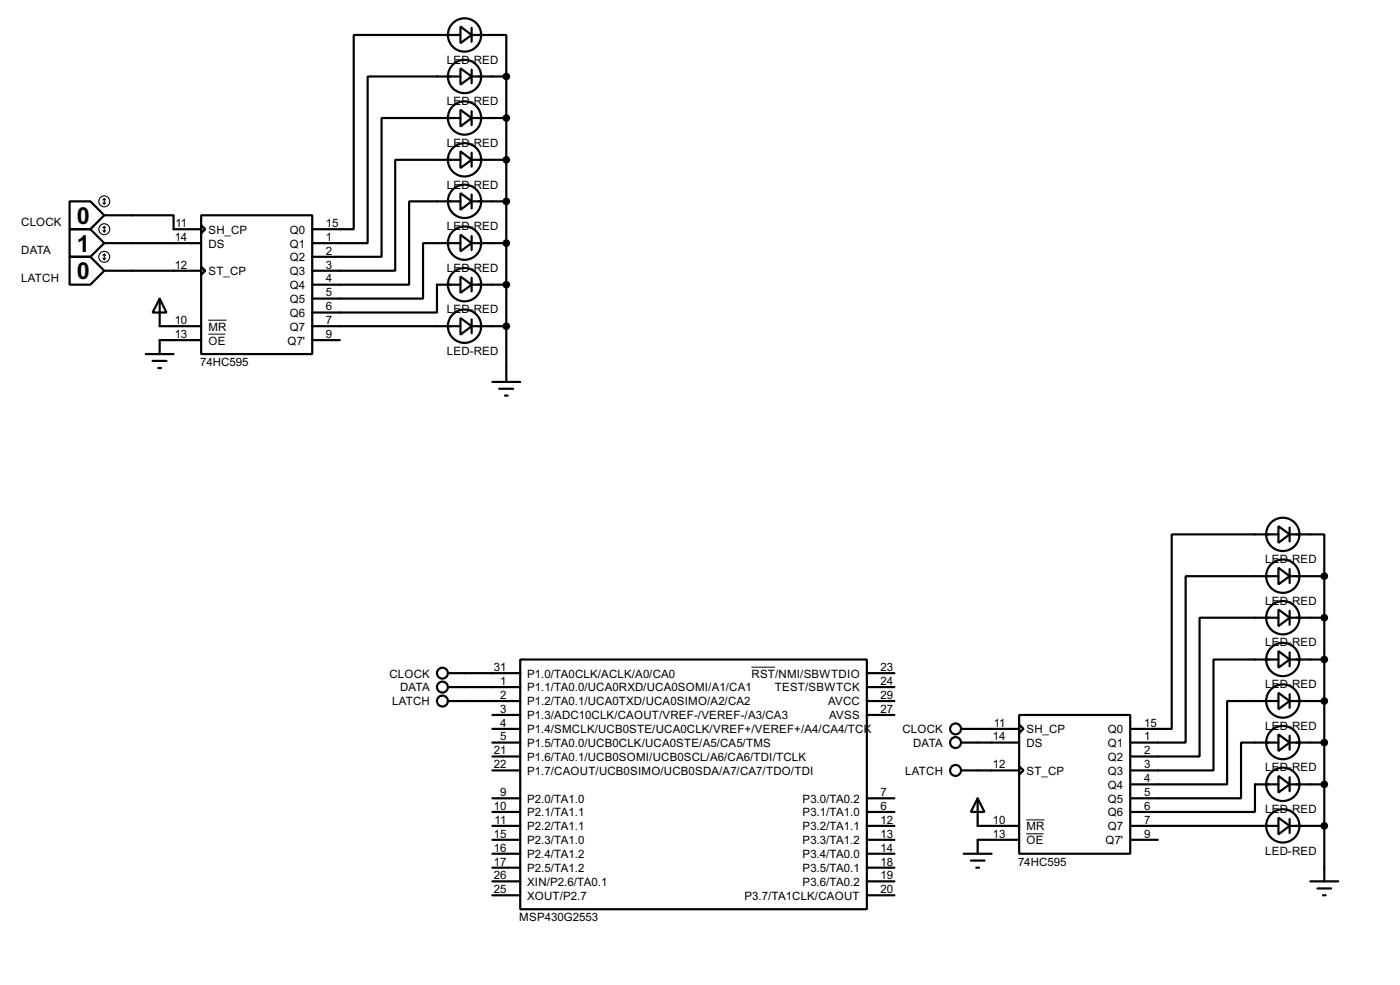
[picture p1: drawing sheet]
<svg xmlns="http://www.w3.org/2000/svg" width="256mm" height="180mm" viewBox="0 0 256 180" stroke-linecap="round" stroke-linejoin="round" font-family="sans-serif">
<g fill="none" stroke="#000" stroke-width=".4">
<path d="M84.4 4.9l2 1.5-2 1.5zM84.4 12.5l2 1.5-2 1.5zM84.4 6.4h-19.6v35.6h-7.6M84.4 14h-17v30.5h-10.2M86.4 6.4h6.4v7.6M86.4 14h6.4M86.4 5.1v2.6M86.4 12.8v2.5M92.8 14v55.9M12.8 36.9h3.8l2.5 2.5-2.5 2.6h-3.8zM19.1 39.4h12.7v2.6h5.1M36.9 39.4h20.3v25.4h-20.3z"/>
<path d="M84.4 20.1l2 1.5-2 1.6zM84.4 27.7l2 1.6-2 1.5zM84.4 35.4l2 1.5-2 1.5zM84.4 21.6h-14.5v25.4h-12.7M84.4 29.3h-12v20.3h-15.2M84.4 36.9h-9.4v15.2h-17.8M86.4 36.9h6.4M86.4 29.3h6.4M86.4 21.6h6.4M86.4 20.4v2.5M86.4 28v2.5M86.4 35.6v2.6"/>
<path d="M12.8 42h3.8l2.5 2.5-2.5 2.5h-3.8zM12.8 47h3.8l2.5 2.6-2.5 2.5h-3.8zM19.1 44.5h17.8M19.1 49.6h17.8M29.3 54.7l1.2 2.5h-2.5zM29.3 54.7v5h7.6M36.9 41.2l.7 .8-.7 .7zM36.9 48.8l.7 .8-.7 .7zM57.2 59.7h27.2M84.4 43l2 1.5-2 1.5zM84.4 50.6l2 1.5-2 1.5zM84.4 58.2l2 1.5-2 1.6z"/>
<path d="M84.4 44.5h-6.9v10.2h-20.3M84.4 52.1h-4.3v5.1h-22.9M86.4 59.7h6.4M86.4 52.1h6.4M86.4 44.5h6.4M86.4 43.2v2.6M86.4 50.9v2.5M86.4 58.5v2.5M26.7 64.8h5.1M28 66.1h2.5M29 67.4h.5M36.9 62.3h-7.6v2.5"/>
<path d="M57.2 62.3h5.1M90.2 69.9h5.1M91.5 71.2h2.5M92.5 72.4h.5M234.2 96.3l2.1 1.5-2.1 1.6zM234.2 97.8h-19.5v35.6h-7.6M236.3 97.8h6.3v7.7M236.3 96.6v2.5M234.2 103.9l2.1 1.6-2.1 1.5zM234.2 111.6l2.1 1.5-2.1 1.5zM234.2 119.2l2.1 1.5-2.1 1.5zM234.2 105.5h-17v30.4h-10.1"/>
<path d="M234.2 113.1h-14.4v25.4h-12.7M236.3 113.1h6.3M236.3 105.5h6.3M236.3 104.2v2.5M236.3 111.8v2.6M236.3 119.4v2.6M242.6 105.5v55.8M82.1 128.3h13.2M82.1 125.8h13.2M82.1 123.2h13.2M90.2 135.9h5.1M90.2 133.4h5.1"/>
<path d="M90.2 138.5h5.1M90.2 130.9h5.1M95.3 120.7h63.5v45.7h-63.5zM158.8 128.3h5.1M158.8 125.8h5.1M158.8 123.2h5.1M158.8 130.9h5.1M176.1 135.9h10.6M176.1 133.4h10.6M186.7 130.9h20.4v25.4h-20.4zM186.7 132.6l.8 .8-.8 .8zM234.2 126.8l2.1 1.5-2.1 1.5z"/>
<path d="M234.2 134.4l2.1 1.5-2.1 1.6zM234.2 120.7h-11.9v20.3h-15.2M234.2 128.3h-9.4v15.3h-17.7M234.2 135.9h-6.8v10.2h-20.3M236.3 135.9h6.3M236.3 128.3h6.3M236.3 120.7h6.3M236.3 127.1v2.5M236.3 134.7v2.5M90.2 151.2h5.1M90.2 141h5.1M90.2 153.7h5.1"/>
<path d="M90.2 156.3h5.1M90.2 158.8h5.1M90.2 146.1h5.1M90.2 148.6h5.1M158.8 151.2h5.1M158.8 153.7h5.1M158.8 156.3h5.1M158.8 158.8h5.1M158.8 146.1h5.1M158.8 148.6h5.1M176.1 141h10.6M176.6 156.3h5.1"/>
<path d="M177.9 157.5h2.5M178.9 158.8h.5M179.1 146.1l1.3 2.5h-2.5zM179.1 146.1v5.1h7.6M186.7 140.3l.8 .7-.8 .8zM186.7 153.7h-7.6v2.6M207.1 151.2h27.1M207.1 153.7h5M234.2 142l2.1 1.6-2.1 1.5zM234.2 149.7l2.1 1.5-2.1 1.5zM234.2 143.6h-4.3v5h-22.8M236.3 151.2h6.3"/>
<path d="M236.3 143.6h6.3M236.3 142.3v2.5M236.3 149.9v2.6M90.2 161.3h5.1M90.2 163.9h5.1M158.8 161.3h5.1M158.8 163.9h5.1M240.1 161.3h5.1M241.4 162.6h2.5M242.4 163.9h.5"/>
<circle cx="85.1" cy="14" r="3.1"/>
<circle cx="85.1" cy="6.4" r="3.1"/>
<circle cx="85.1" cy="36.9" r="3.1"/>
<circle cx="85.1" cy="29.3" r="3.1"/>
<circle cx="85.1" cy="21.6" r="3.1"/>
<circle cx="85.1" cy="44.5" r="3.1"/>
<circle cx="85.1" cy="52.1" r="3.1"/>
<circle cx="85.1" cy="59.7" r="3.1"/>
<circle cx="235" cy="97.8" r="3.1"/>
<circle cx="235" cy="113.1" r="3.1"/>
<circle cx="235" cy="105.5" r="3.1"/>
<circle cx="81" cy="128.3" r="1"/>
<circle cx="81" cy="125.8" r="1"/>
<circle cx="81" cy="123.2" r="1"/>
<circle cx="175" cy="133.4" r="1"/>
<circle cx="175" cy="135.9" r="1"/>
<circle cx="235" cy="120.7" r="3.1"/>
<circle cx="235" cy="128.3" r="3.1"/>
<circle cx="235" cy="135.9" r="3.1"/>
<circle cx="175" cy="141" r="1"/>
<circle cx="235" cy="143.6" r="3.1"/>
<circle cx="235" cy="151.2" r="3.1"/>
</g>
<path d="M38.2 58.6h3.3M38.2 61.2h3.1M137.7 122.1h4.3M188 150.1h3.4M188 152.6h3.2" fill="none" stroke="#000" stroke-width=".18"/>
<g fill="#000" stroke="#000" stroke-width=".4">
<circle cx="92.7" cy="14" r=".5"/>
<circle cx="92.7" cy="21.6" r=".5"/>
<circle cx="92.7" cy="29.3" r=".5"/>
<circle cx="92.7" cy="36.9" r=".5"/>
<circle cx="92.7" cy="44.5" r=".5"/>
<circle cx="92.7" cy="59.7" r=".5"/>
<circle cx="92.7" cy="52.1" r=".5"/>
<circle cx="242.6" cy="113.1" r=".5"/>
<circle cx="242.6" cy="105.5" r=".5"/>
<circle cx="242.6" cy="120.7" r=".5"/>
<circle cx="242.6" cy="135.9" r=".5"/>
<circle cx="242.6" cy="128.3" r=".5"/>
<circle cx="242.6" cy="143.6" r=".5"/>
<circle cx="242.6" cy="151.2" r=".5"/>
</g>
<g fill="none" stroke="#000" stroke-width=".2">
<path d="M18.9 37.1l.2 .3M19.1 36.4v1M19.1 36.4l-.2 .2M19.1 36.4l.3 .2M19.4 37.1l-.3 .3M18.9 42.2l.2 .3M18.9 47.3l.2 .3M19.1 41.5v1M19.1 46.5v1.1M19.1 41.5l-.2 .2M19.1 41.5l.3 .2M19.1 46.5l-.2 .3"/>
<path d="M19.1 46.5l.3 .3M19.4 42.2l-.3 .3M19.4 47.3l-.3 .3"/>
<circle cx="19.1" cy="36.9" r="1"/>
<circle cx="19.1" cy="47" r="1"/>
<circle cx="19.1" cy="42" r="1"/>
</g>
<g font-size="4.8">
<text x="14.1" y="40.9">0</text>
<text x="14.1" y="46.1">1</text>
<text x="14.1" y="51.1">0</text>
</g>
<g font-size="2.4">
<text x="81.9" y="11.6">LED-RED</text>
<text x="81.9" y="19.2">LED-RED</text>
<text x="81.9" y="26.8">LED-RED</text>
<text x="81.9" y="34.5">LED-RED</text>
<text x="3.9" y="41.4">CLOCK</text>
<text x="32.2" y="41.6">11</text>
<text x="59.7" y="41.6">15</text>
<text x="3.9" y="46.5">DATA</text>
<text x="32" y="44.1">14</text>
<text x="38.2" y="42.7">SH_CP</text>
<text x="38.2" y="45.3">DS</text>
<text x="53.1" y="42.7">Q0</text>
<text x="53.1" y="45.3">Q1</text>
<text x="53.1" y="47.8">Q2</text>
<text x="59.7" y="44.1">1</text>
<text x="59.7" y="46.6">2</text>
<text x="81.9" y="42.1">LED-RED</text>
<text x="3.9" y="51.5">LATCH</text>
<text x="32" y="49.2">12</text>
<text x="38.2" y="50.4">ST_CP</text>
<text x="53.1" y="50.4">Q3</text>
<text x="53.1" y="52.9">Q4</text>
<text x="59.7" y="49.2">3</text>
<text x="59.7" y="51.7">4</text>
<text x="81.9" y="49.7">LED-RED</text>
<text x="32" y="59.3">10</text>
<text x="53.1" y="55.4">Q5</text>
<text x="53.1" y="58">Q6</text>
<text x="59.7" y="54.3">5</text>
<text x="59.7" y="56.8">6</text>
<text x="59.7" y="59.3">7</text>
<text x="81.9" y="57.4">LED-RED</text>
<text x="32" y="61.9">13</text>
<text x="38.2" y="60.5">MR</text>
<text x="38.2" y="63.1">OE</text>
<text x="52.7" y="63.1">Q7'</text>
<text x="53.1" y="60.5">Q7</text>
<text x="59.7" y="61.9">9</text>
<text x="81.9" y="64.9">LED-RED</text>
<text x="36.7" y="67">74HC595</text>
<text x="231.8" y="103.1">LED-RED</text>
<text x="231.8" y="110.7">LED-RED</text>
<text x="231.8" y="118.3">LED-RED</text>
<text x="71.3" y="124">CLOCK</text>
<text x="90.5" y="122.8">31</text>
<text x="91.6" y="125.4">1</text>
<text x="96.6" y="124">P1.0/TA0CLK/ACLK/A0/CA0</text>
<text x="137.7" y="124">RST/NMI/SBWTDIO</text>
<text x="161.3" y="125.4">24</text>
<text x="161.3" y="122.8">23</text>
<text x="231.8" y="126">LED-RED</text>
<text x="71.8" y="129.1">LATCH</text>
<text x="73.3" y="126.6">DATA</text>
<text x="91.6" y="127.9">2</text>
<text x="91.6" y="130.5">3</text>
<text x="96.6" y="129.1">P1.2/TA0.1/UCA0TXD/UCA0SIMO/A2/CA2</text>
<text x="96.6" y="126.6">P1.1/TA0.0/UCA0RXD/UCA0SOMI/A1/CA1</text>
<text x="96.6" y="131.7">P1.3/ADC10CLK/CAOUT/VREF-/VEREF-/A3/CA3</text>
<text x="141.9" y="126.6">TEST/SBWTCK</text>
<text x="151.7" y="129.1">AVCC</text>
<text x="151.9" y="131.7">AVSS</text>
<text x="161.3" y="127.9">29</text>
<text x="161.3" y="130.5">27</text>
<text x="91.6" y="133">4</text>
<text x="91.6" y="135.5">5</text>
<text x="96.6" y="134.2">P1.4/SMCLK/UCB0STE/UCA0CLK/VREF+/VEREF+/A4/CA4/TCK</text>
<text x="96.6" y="136.7">P1.5/TA0.0/UCB0CLK/UCA0STE/A5/CA5/TMS</text>
<text x="165.3" y="134.2">CLOCK</text>
<text x="167.3" y="136.7">DATA</text>
<text x="181.9" y="135.5">14</text>
<text x="182" y="133">11</text>
<text x="188" y="134.2">SH_CP</text>
<text x="188" y="136.7">DS</text>
<text x="202.9" y="134.2">Q0</text>
<text x="202.9" y="136.7">Q1</text>
<text x="209.6" y="133">15</text>
<text x="209.6" y="135.5">1</text>
<text x="231.8" y="133.6">LED-RED</text>
<text x="90.5" y="140.6">22</text>
<text x="90.5" y="138.1">21</text>
<text x="96.6" y="141.8">P1.7/CAOUT/UCB0SIMO/UCB0SDA/A7/CA7/TDO/TDI</text>
<text x="96.6" y="139.3">P1.6/TA0.1/UCB0SOMI/UCB0SCL/A6/CA6/TDI/TCLK</text>
<text x="165.8" y="141.8">LATCH</text>
<text x="181.9" y="140.6">12</text>
<text x="188" y="141.8">ST_CP</text>
<text x="202.9" y="139.3">Q2</text>
<text x="202.9" y="141.8">Q3</text>
<text x="209.6" y="138.1">2</text>
<text x="209.6" y="140.6">3</text>
<text x="209.6" y="143.2">4</text>
<text x="231.8" y="141.2">LED-RED</text>
<text x="90.5" y="148.2">10</text>
<text x="91.6" y="145.7">9</text>
<text x="96.6" y="149.4">P2.1/TA1.1</text>
<text x="96.6" y="146.9">P2.0/TA1.0</text>
<text x="147" y="149.4">P3.1/TA1.0</text>
<text x="147" y="146.9">P3.0/TA0.2</text>
<text x="161.3" y="148.2">6</text>
<text x="161.3" y="145.7">7</text>
<text x="202.9" y="144.4">Q4</text>
<text x="202.9" y="146.9">Q5</text>
<text x="202.9" y="149.4">Q6</text>
<text x="209.6" y="145.7">5</text>
<text x="209.6" y="148.2">6</text>
<text x="231.8" y="148.8">LED-RED</text>
<text x="90.5" y="155.9">16</text>
<text x="90.5" y="153.3">15</text>
<text x="90.6" y="150.8">11</text>
<text x="96.6" y="152">P2.2/TA1.1</text>
<text x="96.6" y="154.5">P2.3/TA1.0</text>
<text x="147" y="152">P3.2/TA1.1</text>
<text x="147" y="154.5">P3.3/TA1.2</text>
<text x="161.3" y="150.8">12</text>
<text x="161.3" y="153.3">13</text>
<text x="161.3" y="155.9">14</text>
<text x="181.9" y="150.8">10</text>
<text x="181.9" y="153.3">13</text>
<text x="188" y="152">MR</text>
<text x="188" y="154.5">OE</text>
<text x="202.5" y="154.5">Q7'</text>
<text x="202.9" y="152">Q7</text>
<text x="209.6" y="150.8">7</text>
<text x="209.6" y="153.3">9</text>
<text x="90.5" y="160.9">26</text>
<text x="90.5" y="158.4">17</text>
<text x="96.6" y="159.6">P2.5/TA1.2</text>
<text x="96.6" y="157.1">P2.4/TA1.2</text>
<text x="147" y="157.1">P3.4/TA0.0</text>
<text x="147" y="159.6">P3.5/TA0.1</text>
<text x="161.3" y="158.4">18</text>
<text x="161.3" y="160.9">19</text>
<text x="186.5" y="158.5">74HC595</text>
<text x="231.8" y="156.4">LED-RED</text>
<text x="90.5" y="163.5">25</text>
<text x="96.6" y="164.7">XOUT/P2.7</text>
<text x="96.6" y="162.1">XIN/P2.6/TA0.1</text>
<text x="136.4" y="164.7">P3.7/TA1CLK/CAOUT</text>
<text x="147" y="162.1">P3.6/TA0.2</text>
<text x="161.3" y="163.5">20</text>
<text x="95.1" y="168.6">MSP430G2553</text>
</g>
</svg>
